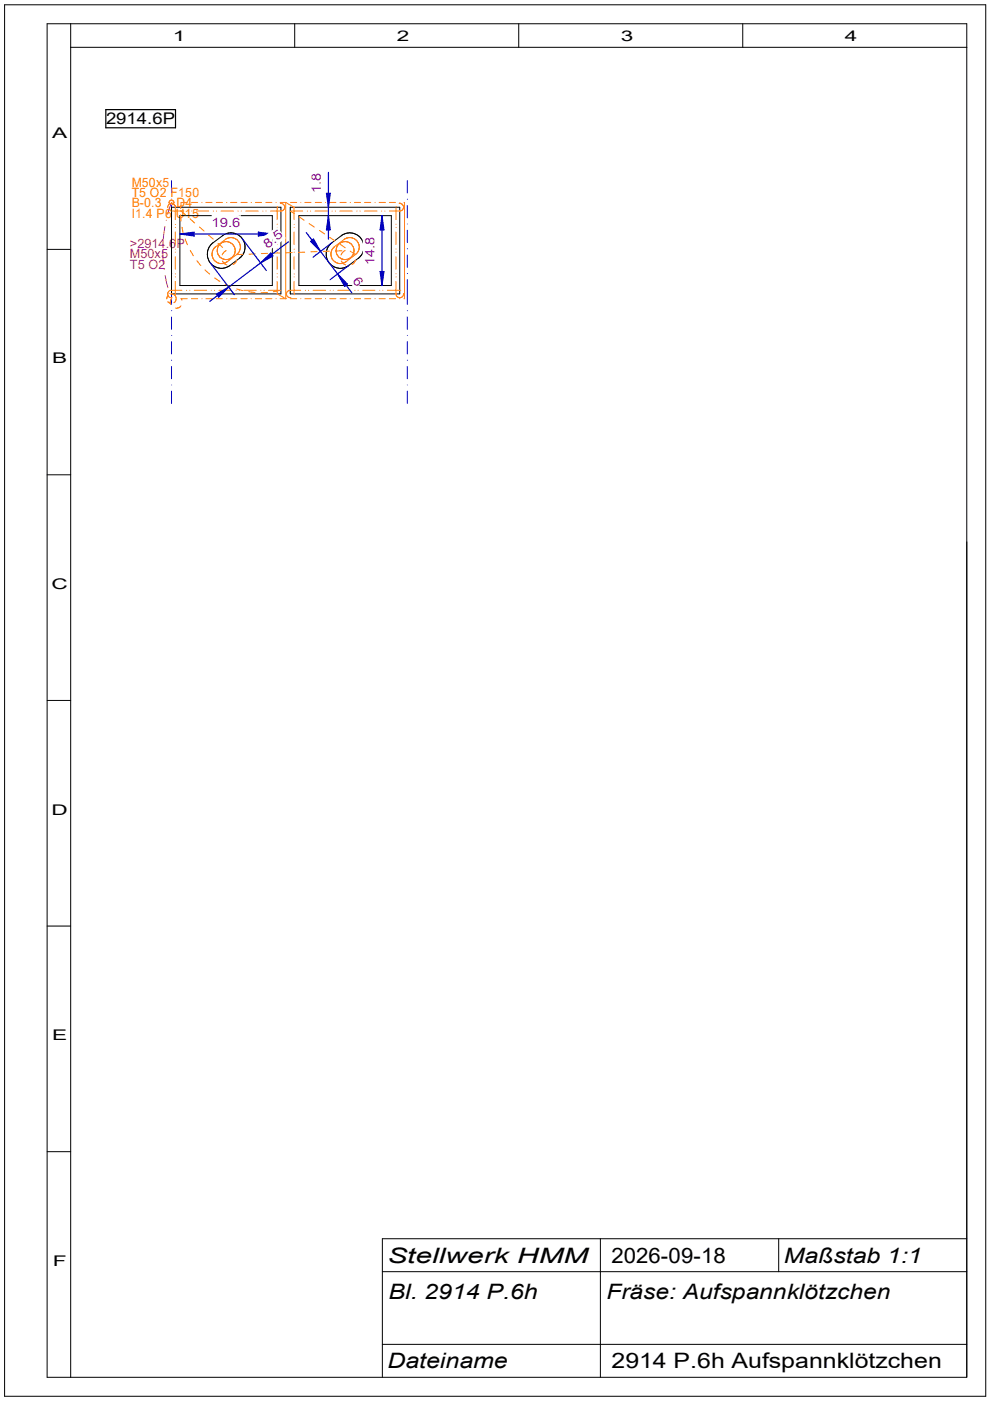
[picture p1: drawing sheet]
<svg xmlns="http://www.w3.org/2000/svg" width="210mm" height="297mm" viewBox="0 0 210 297" stroke-linecap="round" stroke-linejoin="round" font-family="sans-serif">
<g fill="none" stroke="#000" stroke-width=".21">
<path d="M1 1h208v295h-208zM10 5h195v287h-195zM15 10h190M15 5v287M62.5 5v5M110 5v5M157.5 5v5M10 52.9h5M36.4 43.9h23.2v18.4h-23.2zM38.1 45.7h19.6v14.8h-19.6zM44.7 51.9l2.5-1.9a2.98 2.98 0 0 1 4.7 2v1.2l-.5 .9-3 2.4-1.2 .4h-.7l-1-.4-.8-.7a2.99 2.99 0 0 1 0-3.9zM61.6 43.9h23.2v18.4h-23.2z"/>
<path d="M63.4 45.7h19.6v14.8h-19.6zM70.1 51.7l2.2-1.7a2.96 2.96 0 0 1 3.8 .1l.4 .3a2.99 2.99 0 0 1 0 3.9l-2.9 2.2-1 .4h-.8a2.73 2.73 0 0 1-1.8-1l-.7-1.1-.1-1.2 .2-1zM10 100.7h5M10 148.5h5M10 196.3h5M10 244.2h5M81.1 269.6h123.9M127.3 262.6v29.4M165.1 262.6v7M205 262.6h-123.9v29.4M81.1 285h123.9"/>
</g>
<path d="M61.6 43.9v18.4" fill="none" stroke="#0f0" stroke-width=".21"/>
<path d="M22.4 23.2h14.8v3.9h-14.8z" fill="none" stroke="#000" stroke-width=".25"/>
<path d="M34.5 53.2l.1 2.6M34.5 51.9h.1M34.8 57.1h.1M35 48l-.4 2.6M35 58.4l.6 2.6M35.2 46.7h.1M36.4 42.9l-.8 2.5M36 62.2h.1" fill="none" stroke="#ff0080" stroke-width=".21"/>
<g fill="none" stroke="#00f" stroke-width=".21">
<path d="M36.4 38.3v2.6M86.4 38.3v2.6M36.4 58h.1M36.4 52.7h.1M36.4 47.5h.1M36.4 42.2h.1M36.4 43.6v2.6M36.4 48.8v2.6M36.4 54.1v2.6M36.4 59.3v5.3M86.4 43.6v2.6M86.4 48.8v2.6"/>
<path d="M86.4 54.1v2.6M86.4 59.3v5.3M86.4 58h.1M86.4 52.7h.1M86.4 47.5h.1M86.4 42.2h.1M36.4 65.9h.1M36.4 71.1h.1M36.4 76.4h.1M36.4 67.2v2.6M36.4 72.4v2.7M36.4 77.7v2.6"/>
<path d="M86.4 67.2v2.6M86.4 72.4v2.7M86.4 77.7v2.6M86.4 65.9h.1M86.4 71.1h.1M86.4 76.4h.1M36.4 81.6h.1M36.4 82.9v2.7M86.4 82.9v2.7M86.4 81.6h.1"/>
</g>
<g fill="none" stroke="#ff8000" stroke-width=".21">
<path d="M35.6 44a.81 .81 0 0 1 .7-.9 .81 .81 0 0 1 .9 .7v2.8M35.9 43.1a.5 .5 0 0 1 .4-.6 .5 .5 0 0 1 .6 .4 .5 .5 0 0 1-.5 .5M36.2 44.7h.1M36.4 42.9l.9 .9M36.4 44.7h2.6M36.5 43.4h.1M37.2 49.2v2.6M37.2 54.4v2.7M37.2 59.7v2.6M37.2 58.7h.1M37.2 58.1h.1M37.2 53.5h.1"/>
<path d="M37.2 52.8h.1M37.2 48.2h.1M37.2 47.6h.1M38.3 44.7l1 .9M38.3 45.6l.1 1.3M38.6 48.2l.3 1.2M39.3 50.7l.5 1.2M39.7 42.9h-1.3l-.1 1.3M40 44.7h.1M40.3 46.4l1 .9M40.3 53.1l.7 1.1M40.6 42.9h1.3"/>
<path d="M40.6 44.7h.1M41.6 44.7h2.6M41.7 55.3l.9 1M42.3 48.1l1 .9M42.8 42.9h.1M43.5 57.2l.9 .9M43.6 42.9h1.4M44.2 49.9l1 .8M45.2 44.7h.1M45.5 58.9l1.1 .7M45.8 42.9h1.4M45.9 44.7h.1"/>
<path d="M45.9 55.6h.1M46 55.6l.7 .3 .8-.1M46.2 52.5h-.1M46.2 53.8h.1M46.2 51.6l1 .9M46.4 55.8h.1M46.9 44.7h2.6M47.2 55.4l.3 .4M47.2 54.9h.1M47.4 55.8h.1M47.5 54.9v.1M47.5 55.8l.6 .4"/>
<path d="M47.7 55.8h.1M48 53.1l-.5 .4-.4 .6M48 42.9h.1M48.1 50.5h.1M48.9 42.9h1.3M49.5 52v.1M49.9 53.1h.1M50.2 54l.4-.5 .3-.7 .1-.6-.3-.8-.5-.6-.6-.3h-1.3l-2.7 1.9-.5 .6-.1 .6v.8l.4 .8 .5 .4M50.2 54l-2 1.5-.7 .3M50.2 55.1l-.4 .7-.4 .3M50.5 44.7h.1M51.1 42.9h1.3"/>
<path d="M51.1 44.7h.1M51.5 53.9l-1.3 .1M52.1 44.7h2.6M53.3 42.9h.1M54.1 53.8l-1.3 .1M54.1 42.9h1.4M55.7 44.7h.1M56.3 42.9h1.4M56.4 44.7h.1M56.7 53.7l-1.3 .1M58.5 42.9h.1M58.8 58.7h.1"/>
<path d="M58.8 53.5h.1M58.8 48.2h.1M58.8 43.9v2.7M58.8 49.2v2.6M58.8 54.4v2.7M58.8 47.5h.1M58.8 52.8h.1M58.8 58h.1M58.8 43.8h.1M59.4 53.6l-1.4 .1M59.4 42.9h1.3M59.4 43.1a.81 .81 0 0 1 1 .8 .81 .81 0 0 1-.8 .8h-2.2"/>
<path d="M61.6 42.9h1.3M62 53.6h-1.3M62.4 58.7h.1M62.4 58.1h.1M62.4 53.5h.1M62.4 52.8h.1M62.4 48.2h.1M62.4 47.6h.1M62.4 46.6v-2.7l-1.8-1v20.4l-1.8-1v-2.6M62.4 49.2v2.6M62.4 54.4v2.7M62.4 59.7v2.6"/>
<path d="M63.4 45.9l1.1 .8M63.8 42.9h.1M64.2 44.7h-2.6l.7 .5M64.6 53.5h-1.3M64.6 42.9h1.4M65.2 44.7h.1M65.5 47.4l1.1 .7M65.8 44.7h.1M66.8 44.7h2.6M66.8 42.9h1.4M67.2 53.3l-1.3 .1M67.7 48.9l1.1 .7"/>
<path d="M69 42.9h.1M69.8 53.3h-1.3M69.9 42.9h1.3M69.9 50.3l1.1 .8M70.4 54.7v.1M70.4 44.7h.1M71.1 44.7h.1M71.6 52v.1M72.1 44.7h2.6M72.1 42.9h1.3M72.1 51.8l1.1 .7M72.3 55.4l.4 .4"/>
<path d="M72.5 53.2h-1.3M72.7 55.8h-.1M72.7 55.8l.6 .4M73.2 53.1l-.5 .4-.4 .6M73.7 54.9l-.1 .1M73.8 54.9h.1M74.3 42.9h.1M74.3 53.3l1.1 .7M74.7 50.5h.1M74.9 50.5h.1M74.9 53.8h.1M74.9 52.5h.1"/>
<path d="M75.1 53.1h.1M75.1 42.9h1.4M75.4 54l-2 1.5-.9 .4h-.7l-.6-.2-.8-.9M75.4 55.1l-.4 .7-.4 .3M75.6 44.7h.1M76 53.1l-.6 .9M76 51.6h.1M76 53.1l.2-.9-.3-.8-.8-.8-.7-.2-1.2 .2-2.2 1.7a1.9 1.9 0 0 0-.9 1.4l.3 1M76 53.1h.1M76.1 51.8h.1M76.3 44.7h.1M77.3 44.7h2.6"/>
<path d="M77.3 42.9h1.3M79.5 42.9h.1M80.4 42.9h1.3M80.9 44.7h.1M81.6 44.7h.1M82.5 42.9h1.4M83.9 58.7h.1M83.9 53.5h.1M83.9 48.2h.1M83.9 47.5h.1M83.9 52.8h.1M83.9 58h.1"/>
<path d="M83.9 43.9v2.7M83.9 49.2v2.6M83.9 54.4v2.7M83.9 59.7v2.6a.81 .81 0 0 0 .9 .8 .81 .81 0 0 0 .8-.9M84 43.8h.1M84.6 43.1a.81 .81 0 0 1 1 .8 .81 .81 0 0 1-.8 .8h-2.3M84.8 42.9h.1M85.6 42.9h.2v20.4h-.2M35.6 62.7l-.2 .6M35.6 64l.6 .3M35.6 62.7l.4 .3 .5 .1M36.2 62.4a.99 .99 0 0 1 1.1 .6 .99 .99 0 0 1-.4 1.2"/>
<path d="M36.4 63.3l-.3 .6 .1 .7M37.1 62.5h.1M38.4 64.9l-.4 .3-.8 .1M38.6 61.6h-2.5a.85 .85 0 0 0-.5 1.1M39.5 61.6h.1M39.7 63.3h-1.3l.2 .3M40.2 61.6h.1M40.6 63.3h1.3M41.2 61.6h2.6M42.8 63.3h.1M43.6 63.3h1.4M44.8 61.6h.1"/>
<path d="M45.5 61.6h.1M45.8 63.3h1.4M46.4 61.6h2.7M47.8 60.3l1.1 .5M48 63.3h.1M48.9 63.3h1.3M50 61.6h.1M50.2 61.3l1.2 .3M50.7 61.6h.1M51.1 63.3h1.3M51.7 61.6h2.6M52.7 61.8l1.4 .2"/>
<path d="M53.3 63.3h.1M54.1 63.3h1.4M55.3 61.6h.1M56 61.6h.1M56.3 63.3h1.4M56.7 62l-1.3 .1M56.9 61.6h2.7M58.5 63.3h.1M59.3 61.6l-1.3 .2M59.4 63.3h1.3M61.6 63.3h1.3M62.4 62.5h.1"/>
<path d="M63.8 61.6h-2.5a.81 .81 0 0 0-.5 .9 .81 .81 0 0 0 .9 .6M63.8 63.3h.1M64.6 63.3h1.4M64.7 61.6h.1M65.4 61.6h.1M66.4 61.6h2.6M66.8 63.3h1.4M69 63.3h.1M69.9 63.3h1.3M70 61.6h.1M70.7 61.6h.1M71.6 61.6h2.7"/>
<path d="M72.1 63.3h1.3M74.3 63.3h.1M75.1 63.3h1.4M75.2 61.6h.1M75.9 61.6h.1M76.9 61.6h2.6M77.3 63.3h1.3M79.5 63.3h.1M80.4 63.3h1.3M80.5 61.6h.1M81.2 61.6h.1M82.1 61.6h2.7"/>
<path d="M82.5 63.3h1.4M84.8 63.3h.1M84.9 61.6h.1"/>
<circle cx="48" cy="53.1" r="1.89"/>
<circle cx="73.2" cy="53.2" r="1.89"/>
</g>
<path d="M81 45.7v14.8" fill="none" stroke="#0000b4" stroke-width=".25"/>
<path d="M81 45.7l.4 3h-.8z" fill="#0000b4"/>
<path d="M81 45.7l.4 3h-.8z" fill="none" stroke="#0000b4" stroke-width=".25"/>
<path d="M80.6 57.6h.8l-.4 2.9z" fill="#0000b4"/>
<path d="M80.6 57.6h.8l-.4 2.9z" fill="none" stroke="#0000b4" stroke-width=".25"/>
<g fill="#fff">
<path d="M76.9 50h3.1v6.2z"/>
<path d="M76.9 50l3.1 6.2h-3.1z"/>
</g>
<path d="M38.1 49.6h19.6" fill="none" stroke="#0000b4" stroke-width=".25"/>
<path d="M38.1 49.6l3-.4v.8z" fill="#0000b4"/>
<path d="M38.1 49.6l3-.4v.8z" fill="none" stroke="#0000b4" stroke-width=".25"/>
<path d="M54.8 49.2l2.9 .4-2.9 .4z" fill="#0000b4"/>
<path d="M54.8 49.2l2.9 .4-2.9 .4z" fill="none" stroke="#0000b4" stroke-width=".25"/>
<g fill="#fff">
<path d="M44.9 48.6l6.2-3v3z"/>
<path d="M44.9 45.6h6.2l-6.2 3z"/>
</g>
<path d="M64.9 49.3l9.7 12.8M70.4 51.5l-4 3M74 56.3l-4 3" fill="none" stroke="#0000b4" stroke-width=".25"/>
<path d="M71.6 58.1l2.1 2.1-.6 .5z" fill="#0000b4"/>
<path d="M71.6 58.1l2.1 2.1-.6 .5z" fill="none" stroke="#0000b4" stroke-width=".25"/>
<path d="M65.9 51.2l.6-.5 1.4 2.6z" fill="#0000b4"/>
<path d="M65.9 51.2l.6-.5 1.4 2.6z" fill="none" stroke="#0000b4" stroke-width=".25"/>
<g fill="#fff">
<path d="M74.2 59.9l3.5-.5-2.5 1.9z"/>
<path d="M74.2 59.9l2.4-1.9 1.1 1.4z"/>
</g>
<path d="M44.6 55.7l5.1 6.8M51.4 50.6l5.1 6.8M61.2 51.3l-16.7 12.6" fill="none" stroke="#0000b4" stroke-width=".25"/>
<path d="M55.2 55.8l2.2-2.2 .5 .7z" fill="#0000b4"/>
<path d="M55.2 55.8l2.2-2.2 .5 .7z" fill="none" stroke="#0000b4" stroke-width=".25"/>
<path d="M45.9 62.4l2.6-1.5-2.1 2.1z" fill="#0000b4"/>
<path d="M45.9 62.4l2.6-1.5-2.1 2.1z" fill="none" stroke="#0000b4" stroke-width=".25"/>
<g fill="#fff">
<path d="M58.7 48l1.9 2.5-3.5 2.6z"/>
<path d="M55.2 50.7l3.5-2.7-1.6 5.1z"/>
</g>
<path d="M69.6 36.5v14.2" fill="none" stroke="#0000b4" stroke-width=".25"/>
<path d="M69.6 45.7l.4 3h-.8z" fill="#0000b4"/>
<path d="M69.6 45.7l.4 3h-.8z" fill="none" stroke="#0000b4" stroke-width=".25"/>
<path d="M69.2 41h.8l-.4 2.9z" fill="#0000b4"/>
<path d="M69.2 41h.8l-.4 2.9z" fill="none" stroke="#0000b4" stroke-width=".25"/>
<g fill="#fff">
<path d="M65.5 36.5h3.1v4.4z"/>
<path d="M65.5 36.5l3.1 4.4h-3.1z"/>
</g>
<g font-size="4.5">
<text x="82.2" y="267.9">Stellwerk HMM</text>
<text x="129.7" y="267.7">2026-09-18</text>
<text x="166.2" y="267.9">Maßstab 1:1</text>
<text x="82.4" y="275.4">Bl. 2914 P.6h</text>
<text x="128.6" y="275.4">Fräse: Aufspannklötzchen</text>
<text x="82.2" y="290.1">Dateiname</text>
<text x="129.7" y="290.1">2914 P.6h Aufspannklötzchen</text>
</g>
<text font-size="3.4" x="22.5" y="26.4">2914.6P</text>
<g font-size="3.1">
<text x="36.6" y="8.6">1</text>
<text x="84.1" y="8.6">2</text>
<text x="131.6" y="8.6">3</text>
<text x="179.1" y="8.6">4</text>
<text x="11" y="29.2">A</text>
<text x="11" y="77">B</text>
<text x="10.9" y="124.9">C</text>
<text x="10.9" y="172.7">D</text>
<text x="11" y="220.6">E</text>
<text x="11.2" y="268.4">F</text>
</g>
<g font-size="2.7" fill="#ff8000">
<text x="27.9" y="39.6">M50x5</text>
<text x="27.9" y="41.8">T5 O2 F150</text>
<text x="27.9" y="44">B-0.3</text>
<text x="27.9" y="46.2">I1.4 P6 U15</text>
<text x="37.4" y="44">D4</text>
</g>
<g font-size="2.7" fill="#b400b4">
<text x="68" y="40.9" transform="rotate(-90 68 40.9)">1.8</text>
<text x="44.9" y="48">19.6</text>
<text x="56.7" y="52.7" transform="rotate(-37 56.7 52.7)">8.5</text>
<text x="74.6" y="59.5" transform="rotate(53 74.6 59.5)">6</text>
<text x="79.4" y="56.2" transform="rotate(-90 79.4 56.2)">14.8</text>
</g>
<g font-size="2.7" fill="#ff0080">
<text x="27.6" y="52.6">&gt;2914.6P</text>
<text x="27.6" y="54.8">M50x5</text>
<text x="27.6" y="57">T5 O2</text>
</g>
</svg>
